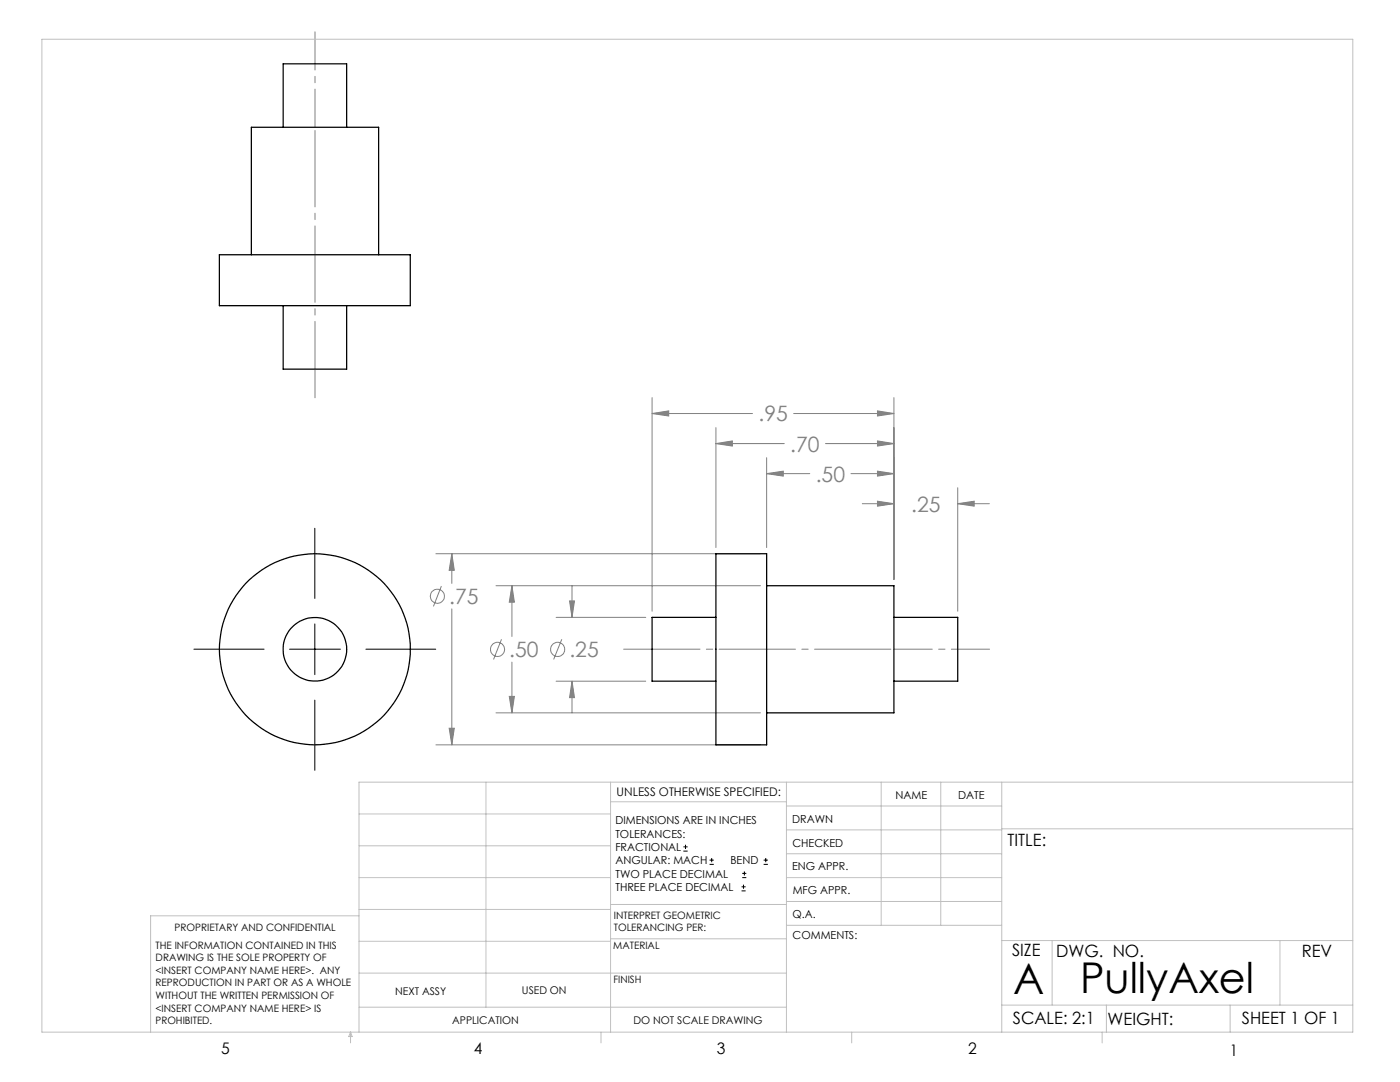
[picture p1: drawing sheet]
<svg xmlns="http://www.w3.org/2000/svg" width="279mm" height="216mm" viewBox="0 0 279 216" stroke-linecap="round" stroke-linejoin="round" font-family="sans-serif">
<g fill="none" stroke="#808080" stroke-width=".2">
<path d="M130.1 79.3v42.7M178.4 79.3v36.3M130.1 82.5l3.4-.5v1zM130.1 82.5h20.1M142.9 88.5l3.3-.5v1zM142.9 85.3v24M142.9 88.5h13.6M153 94.5l3.3-.5v1zM153 91.3v18M153 94.5h8.6M158.4 82.5h20M164.7 88.5h13.7"/>
<path d="M169.8 94.5h8.6M175.1 94l3.3 .5-3.3 .5zM175.1 88l3.3 .5-3.3 .5zM175.1 82l3.3 .5-3.3 .5zM191.1 97.3v24.7M87 110.5h64.8M88.1 116.9l-1.6 4.1M90.2 110.5l.5 3.3h-1.1zM90.2 110.5v5.9M99 116.9h52.8M102.2 116.9l.5 3.3h-1.1zM102.2 116.9v10.1"/>
<path d="M113.7 119.9h1l-.5 3.3zM114.2 116.9v6.3M172.1 100.5h6.3M175.1 100l3.3 .5-3.3 .5zM191.1 100.5l3.3-.5v1zM191.1 100.5h6.3M90.2 121.5v27.1M100.1 127.6l-1.6 4M101.6 139h1.1l-.5 3.2zM102.2 132.1v10.1M111 123.2h17.9M111 135.9h17.9"/>
<path d="M112.1 127.6l-1.6 4M114.2 135.9l.5 3.3h-1zM114.2 135.9v6.3M87 148.6h64.8M89.6 145.3h1.1l-.5 3.3zM99 142.2h52.8"/>
<circle cx="87.3" cy="119" r="1.4"/>
<circle cx="99.3" cy="129.6" r="1.41"/>
<circle cx="111.3" cy="129.6" r="1.41"/>
</g>
<g fill="none" stroke="#000" stroke-width=".2">
<path d="M62.8 105.4v14M38.7 129.5h14M57.8 129.5h10.1M62.8 124.5v10.1M62.8 139.7v14M73 129.5h14M136.4 169.8h.8M136.4 169h.8M136.8 168.6v.8M141.6 172.5h.9M141.6 171.6h.9M142 171.2v.8"/>
<path d="M148 177.8h.8M148 177h.8M148.1 175.1h.8M148.1 174.3h.8M148.4 176.5v.8M148.6 173.9v.8M152.4 172.5h.8M152.4 171.6h.8M152.8 171.2v.8"/>
</g>
<path d="M62.9 25.4v54.6M178.4 129.5h-54.6" fill="none" stroke="#808080" stroke-width=".2" stroke-dasharray="15.2 1.3 1.3 1.3" stroke-dashoffset="-.6"/>
<path d="M62.9 6.3v19.1M197.5 129.5h-19.1" fill="none" stroke="#808080" stroke-width=".2" stroke-dasharray="15.2 1.3 1.3 1.3" stroke-dashoffset="7.6"/>
<g fill="none" stroke="#c0c0c0" stroke-width=".2">
<path d="M8.4 7.8h261.6v198.2h-261.6zM97 156.1v44.9M121.8 156.1v49.9M121.8 160h35.2M157 156.1v49.9M175.9 156.1v28.5M187.7 156.1v28.5M199.9 156.1v49.9M270 156.1h-198.4v49.9M71.6 175.1h50.2M71.6 168.8h50.2M71.6 162.4h50.2"/>
<path d="M157 170.4h42.9M157 165.6h42.9M157 160.8h42.9M157 175.1h42.9M157 179.9h42.9M199.9 165.4h70.1M71.6 194.2h85.4M71.6 187.8h50.2M71.6 181.5h50.2M71.6 182.7h-41.5v23.3M121.8 187.3h35.2M121.8 180.5h35.2"/>
<path d="M157 184.6h42.9M199.9 187.7h70.1M210 187.7v12.9M255.4 187.7v12.9M70 206v2.1M70 206l.3 .8h-.7zM71.6 201h85.4M119.9 206v2.1M170 206v2.1M199.9 200.6h70.1M220 206v2.1M220.8 200.6v5.4"/>
<path d="M245.5 200.6v5.4"/>
</g>
<path d="M175.1 100l3.3 .5-3.3 .5zM191.1 100.5l3.3-.5v1zM175.1 94l3.3 .5-3.3 .5zM153 94.5l3.3-.5v1zM175.1 88l3.3 .5-3.3 .5zM142.9 88.5l3.3-.5v1zM175.1 82l3.3 .5-3.3 .5zM130.1 82.5l3.4-.5v1zM113.7 119.9h1l-.5 3.3zM114.2 135.9l.5 3.3h-1zM90.2 110.5l.5 3.3h-1.1zM89.6 145.3h1.1l-.5 3.3zM102.2 116.9l.5 3.3h-1.1zM101.6 139h1.1l-.5 3.2z" fill="#808080"/>
<g fill="none" stroke="#000" stroke-width=".25">
<path d="M56.5 25.4v-12.7h12.7v12.7M43.8 50.8h38.1v10.2h-38.1zM50.2 50.8v-25.4h25.4v25.4M56.5 61v12.7h12.7v-12.7M142.9 110.5h10.1v38.1h-10.1zM153 116.9h25.4v25.3h-25.4M142.9 123.2h-12.8v12.7h12.8M178.4 123.2h12.7v12.7h-12.7"/>
<circle cx="62.8" cy="129.6" r="19"/>
<circle cx="62.8" cy="129.5" r="6.3"/>
</g>
<g font-size="8.5">
<text x="202.2" y="198.3">A</text>
<text x="215.6" y="198.1">PullyAxel</text>
</g>
<g font-size="4.2" fill="#808080">
<text x="151.4" y="84.1">.95</text>
<text x="157.7" y="90.1">.70</text>
<text x="162.8" y="96.1">.50</text>
<text x="181.9" y="102.1">.25</text>
<text x="89.6" y="120.5">.75</text>
<text x="101.6" y="131.1">.50</text>
<text x="113.6" y="131.1">.25</text>
</g>
<g font-size="3.4">
<text x="201.1" y="168.8">TITLE:</text>
<text x="202" y="190.8">SIZE</text>
<text x="210.8" y="190.9">DWG. NO.</text>
<text x="259.8" y="191">REV</text>
<text x="202.1" y="204.4">SCALE: 2:1</text>
<text x="221" y="204.5">WEIGHT:</text>
<text x="247.8" y="204.4">SHEET 1 OF 1</text>
</g>
<g font-size="3.2">
<text x="44.2" y="210.4">5</text>
<text x="94.6" y="210.3">4</text>
<text x="143.1" y="210.4">3</text>
<text x="193.2" y="210.3">2</text>
<text x="245.4" y="210.6">1</text>
</g>
<text font-size="2.4" x="123.1" y="158.9">UNLESS OTHERWISE SPECIFIED:</text>
<g font-size="2.2">
<text x="178.7" y="159.4">NAME</text>
<text x="191.2" y="159.4">DATE</text>
<text x="122.8" y="164.5">DIMENSIONS ARE IN INCHES</text>
<text x="122.8" y="167.1">TOLERANCES:</text>
<text x="158.1" y="164.2">DRAWN</text>
<text x="122.8" y="169.8">FRACTIONAL</text>
<text x="122.8" y="172.5">ANGULAR: MACH</text>
<text x="145.8" y="172.5">BEND</text>
<text x="158.1" y="173.7">ENG APPR.</text>
<text x="158.2" y="169.1">CHECKED</text>
<text x="122.8" y="175.1">TWO PLACE DECIMAL</text>
<text x="122.8" y="177.8">THREE PLACE DECIMAL</text>
<text x="158.2" y="178.4">MFG APPR.</text>
<text x="158.2" y="183.2">Q.A.</text>
<text x="158.2" y="187.4">COMMENTS:</text>
</g>
<g font-size="2.1">
<text x="78.8" y="198.5">NEXT ASSY</text>
<text x="104.2" y="198.4">USED ON</text>
<text x="90.2" y="204.3">APPLICATION</text>
<text x="126.4" y="204.3">DO NOT SCALE DRAWING</text>
</g>
<g font-size="2">
<text x="34.8" y="185.7">PROPRIETARY AND CONFIDENTIAL</text>
<text x="122.5" y="183.3">INTERPRET GEOMETRIC</text>
<text x="122.5" y="185.9">TOLERANCING PER:</text>
<text x="31.1" y="189.3">THE INFORMATION CONTAINED IN THIS</text>
<text x="31.1" y="191.8">DRAWING IS THE SOLE PROPERTY OF</text>
<text x="122.4" y="189.4">MATERIAL</text>
<text x="31.1" y="194.3">&lt;INSERT COMPANY NAME HERE&gt;. ANY</text>
<text x="31.1" y="196.8">REPRODUCTION IN PART OR AS A WHOLE</text>
<text x="122.4" y="196.2">FINISH</text>
<text x="31.1" y="199.4">WITHOUT THE WRITTEN PERMISSION OF</text>
<text x="31.1" y="201.9">&lt;INSERT COMPANY NAME HERE&gt; IS</text>
<text x="31.1" y="204.4">PROHIBITED.</text>
</g>
</svg>
